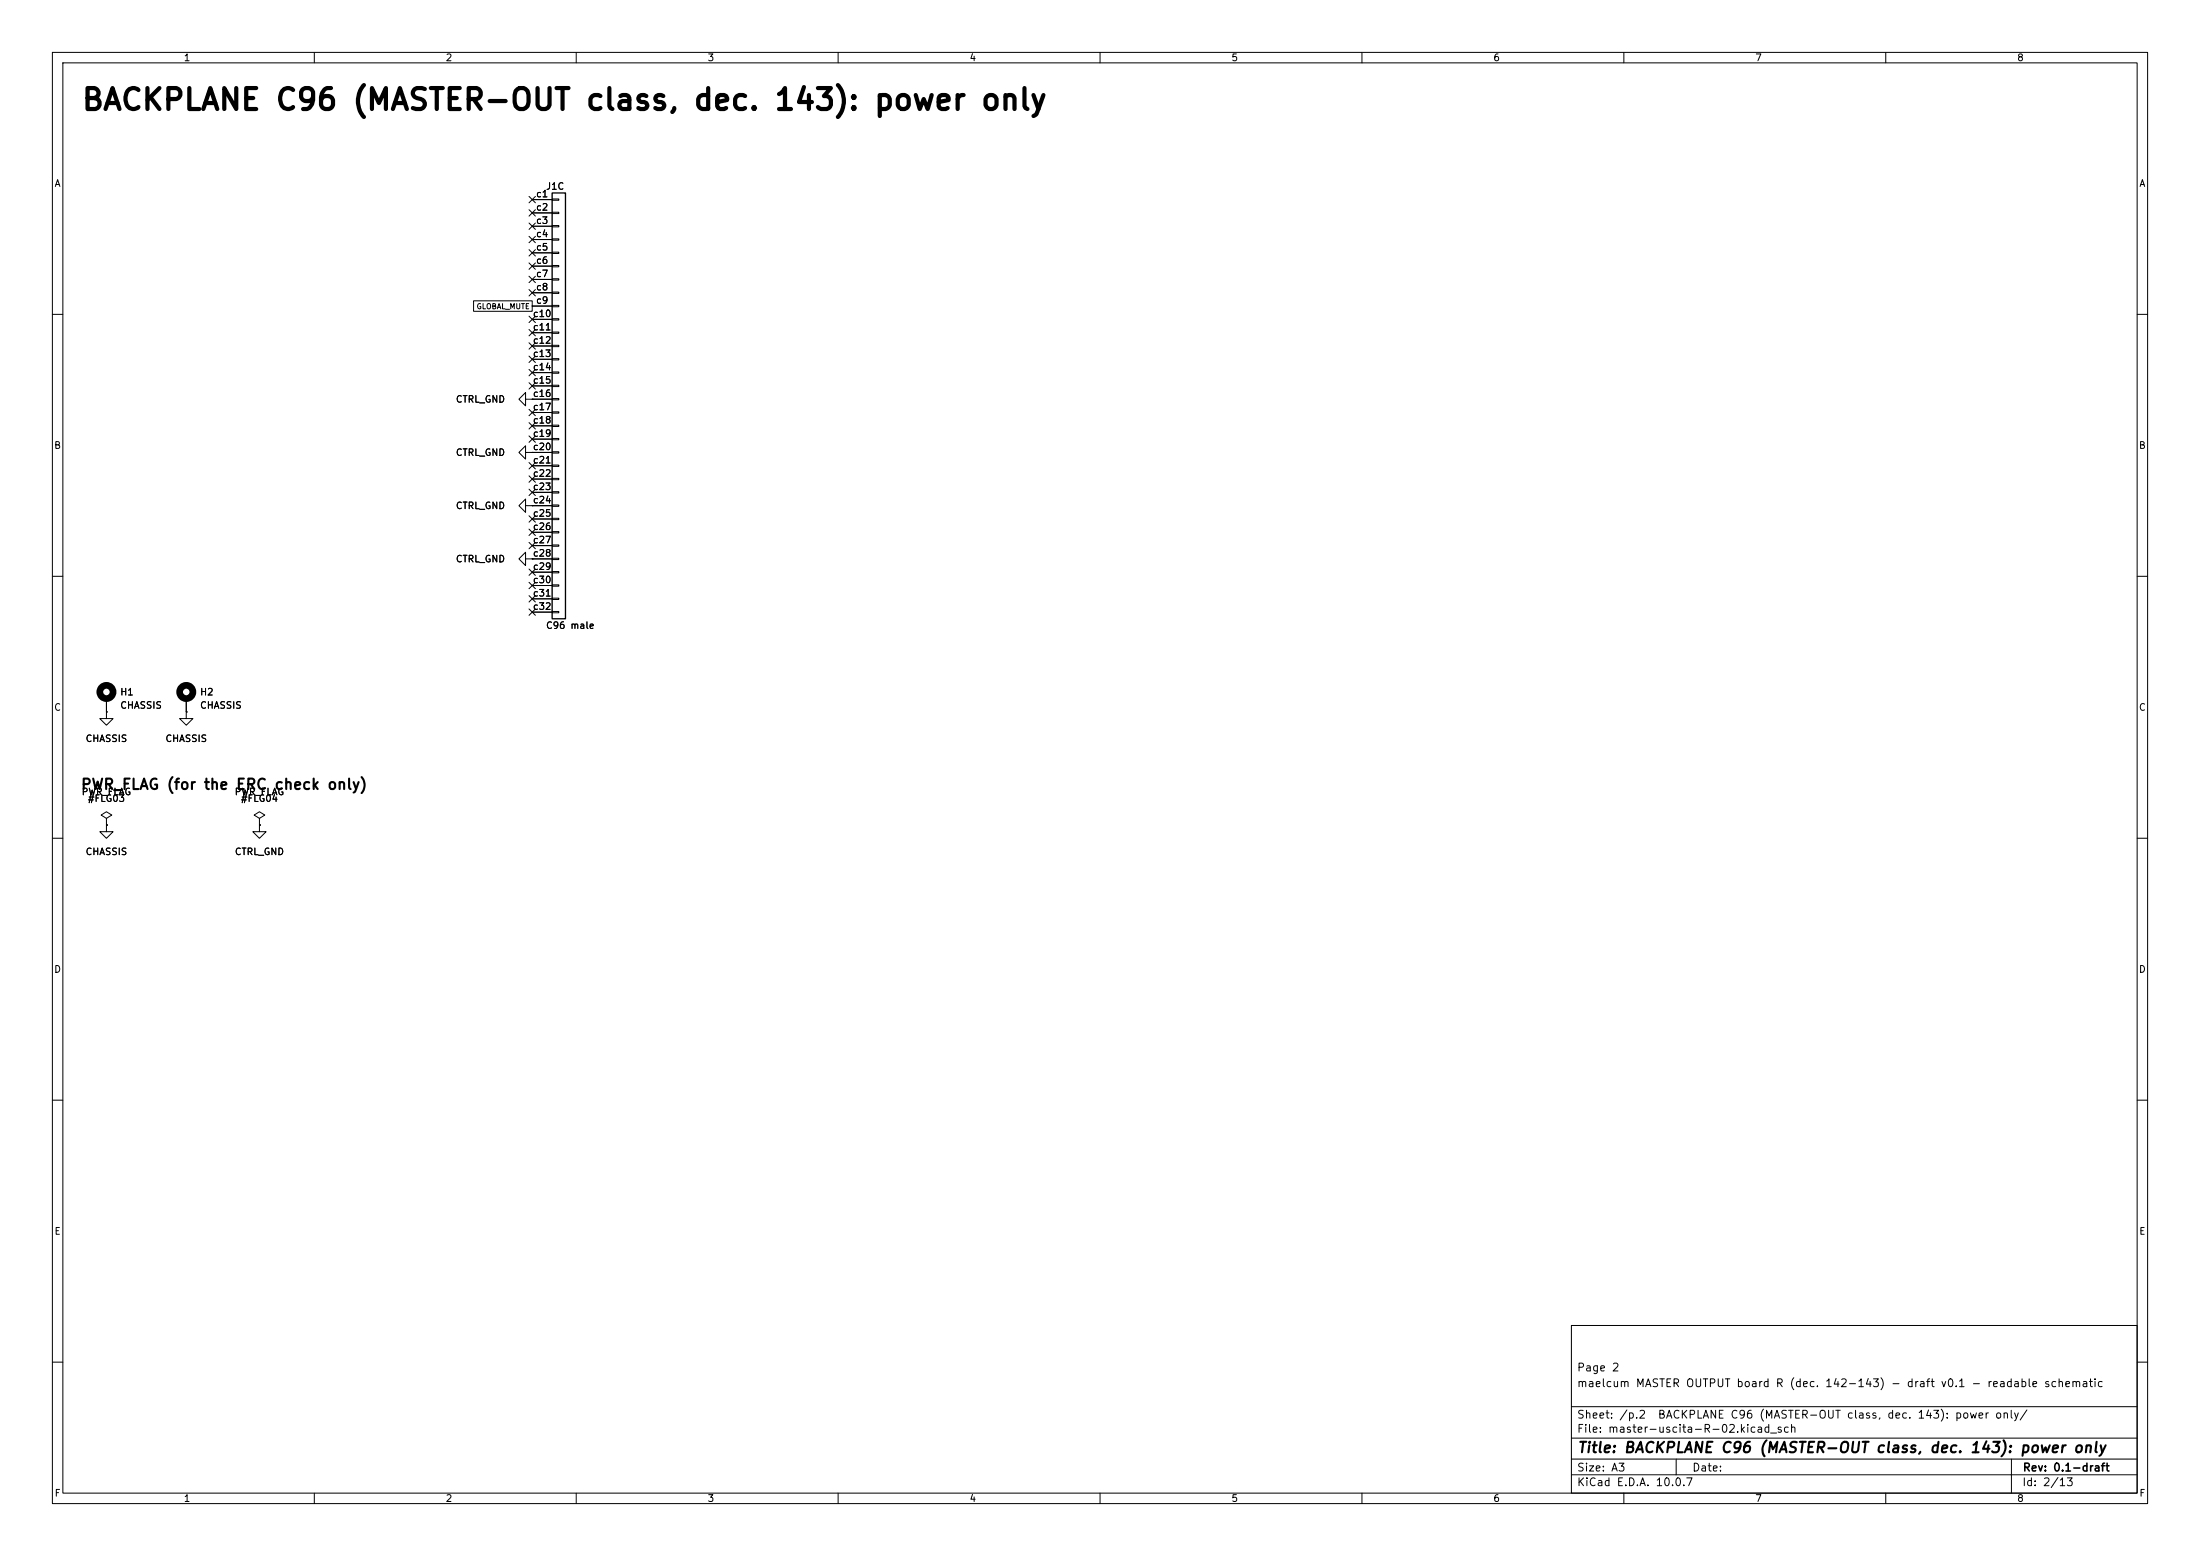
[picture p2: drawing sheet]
<svg xmlns="http://www.w3.org/2000/svg" width="420mm" height="297mm" viewBox="0 0 420 297" stroke-linecap="round" stroke-linejoin="round" font-family="sans-serif">
<g fill="none" stroke="#000" stroke-width=".19">
<path d="M10 10h400v277h-400zM12 12h396v273h-396zM60 10v2M110 10v2M160 10v2M210 10v2M260 10v2M310 10v2M360 10v2M101 37.5l1.2 1.2M101.6 38.1h3.8M102.2 37.5l-1.2 1.2"/>
<path d="M105.4 38h1.3v.2h-1.3zM90.4 57.4h11.2v2h-11.2zM101 55.3l1.2 1.2M101 50.2l1.2 1.2M101 47.7l1.2 1.2M101 45.1l1.2 1.2M101 42.6l1.2 1.2M101 40l1.2 1.2M101 52.7l1.2 1.2M101.6 40.6h3.8M101.6 43.2h3.8M101.6 45.7h3.8"/>
<path d="M101.6 48.3h3.8M101.6 50.8h3.8M101.6 53.3h3.8M101.6 55.9h3.8M101.6 58.4h3.8M102.2 55.3l-1.2 1.2M102.2 50.2l-1.2 1.2M102.2 47.7l-1.2 1.2M102.2 45.1l-1.2 1.2M102.2 42.6l-1.2 1.2M102.2 40l-1.2 1.2M102.2 52.7l-1.2 1.2"/>
<path d="M105.4 40.5h1.3v.3h-1.3zM105.4 43.1h1.3v.2h-1.3zM105.4 45.6h1.3v.2h-1.3zM105.4 48.1h1.3v.3h-1.3zM105.4 50.7h1.3v.2h-1.3zM105.4 53.2h1.3v.3h-1.3zM105.4 55.8h1.3v.2h-1.3zM105.4 58.3h1.3v.2h-1.3zM10 60h2M100.3 76.2v-1.3l-1.2 1.3 1.2 1.3v-1.3h1.3M101 73.1l1.2 1.2M101 60.4l1.2 1.2"/>
<path d="M101 62.9l1.2 1.2M101 65.4l1.2 1.2M101 68l1.2 1.2M101 70.5l1.2 1.2M101 78.1l1.2 1.2M101.6 76.2h.1M101.6 61h3.8M101.6 63.5h3.8M101.6 66h3.8M101.6 68.6h3.8M101.6 71.1h3.8M101.6 73.7h3.8"/>
<path d="M101.6 76.2h3.8M101.6 78.7h3.8M102.2 73.1l-1.2 1.2M102.2 60.4l-1.2 1.2M102.2 62.9l-1.2 1.2M102.2 65.4l-1.2 1.2M102.2 68l-1.2 1.2M102.2 70.5l-1.2 1.2M102.2 78.1l-1.2 1.2M105.4 60.8h1.3v.3h-1.3zM105.4 63.4h1.3v.2h-1.3zM105.4 65.9h1.3v.3h-1.3z"/>
<path d="M105.4 68.5h1.3v.2h-1.3zM105.4 71h1.3v.2h-1.3zM105.4 73.5h1.3v.3h-1.3zM105.4 76.1h1.3v.2h-1.3zM105.4 78.6h1.3v.3h-1.3zM408 60h2M100.3 86.4v-1.3l-1.2 1.3 1.2 1.2v-1.2h1.3M100.3 96.5v-1.2l-1.2 1.2 1.2 1.3v-1.3h1.3M101 88.3l1.2 1.2M101 80.7l1.2 1.2M101 83.2l1.2 1.2M101 90.8l1.2 1.2"/>
<path d="M101 93.4l1.2 1.2M101 98.5l1.2 1.2M101.6 86.4h.1M101.6 96.5h.1M101.6 81.3h3.8M101.6 83.8h3.8M101.6 86.4h3.8M101.6 88.9h3.8M101.6 91.4h3.8M101.6 94h3.8M101.6 96.5h3.8M101.6 99.1h3.8"/>
<path d="M102.2 88.3l-1.2 1.2M102.2 80.7l-1.2 1.2M102.2 83.2l-1.2 1.2M102.2 90.8l-1.2 1.2M102.2 93.4l-1.2 1.2M102.2 98.5l-1.2 1.2M105.4 81.2h1.3v.2h-1.3zM105.4 83.7h1.3v.2h-1.3zM105.4 86.2h1.3v.3h-1.3zM105.4 88.8h1.3v.2h-1.3zM105.4 91.3h1.3v.3h-1.3zM105.4 93.9h1.3v.2h-1.3z"/>
<path d="M105.4 96.4h1.3v.2h-1.3zM105.4 98.9h1.3v.3h-1.3zM10 110h2M100.3 106.7v-1.3l-1.2 1.3 1.2 1.3v-1.3h1.3M101 101l1.2 1.2M101 116.2l1.2 1.2M101 103.5l1.2 1.2M101 111.2l1.2 1.2M101 113.7l1.2 1.2M101 108.6l1.2 1.2M101.6 106.7h.1M101.6 101.6h3.8"/>
<path d="M101.6 104.1h3.8M101.6 106.7h3.8M101.6 109.2h3.8M101.6 111.8h3.8M101.6 114.3h3.8M101.6 116.8h3.8M102.2 101l-1.2 1.2M102.2 116.2l-1.2 1.2M102.2 103.5l-1.2 1.2M102.2 111.2l-1.2 1.2M102.2 113.7l-1.2 1.2M102.2 108.6l-1.2 1.2"/>
<path d="M105.4 101.5h1.3v.2h-1.3zM105.4 104h1.3v.3h-1.3zM105.4 106.6h1.3v.2h-1.3zM105.4 109.1h1.3v.2h-1.3zM105.4 111.6h1.3v.3h-1.3zM105.4 114.2h1.3v.2h-1.3zM105.4 116.7h1.3v.3h-1.3zM408 110h2M20.3 135.9v1.3h1.3l-1.3 1.2-1.3-1.2h1.3M20.3 135.9h.1M20.3 133.4v2.5M35.6 135.9v1.3h1.2l-1.2 1.2-1.3-1.2h1.3"/>
<path d="M35.6 135.9h.1M35.6 133.4v2.5M10 160h2M20.3 157.5v1.3h1.3l-1.3 1.2-1.3-1.2h1.3M20.3 157.5h.1M20.3 156.2l1-.6-1-.7-1 .7 1 .6v1.3M49.5 157.5v1.3h1.3l-1.3 1.2-1.2-1.2h1.2M49.5 157.5h.1M49.5 156.2l1-.6-1-.7-1 .7 1 .6v1.3M408 160h2M10 210h2M408 210h2"/>
<path d="M300 253h108v32h-108zM10 260h2M300 278.5h108M300 274.5h108M300 268.5h108M320 278.5v3M384 278.5v6.5M408 260h2M60 285v2M110 285v2M160 285v2M210 285v2"/>
<path d="M260 285v2M300 281.5h108M310 285v2M360 285v2"/>
</g>
<path d="M105.4 36.8h2.5v81.3h-2.5z" fill="none" stroke="#000" stroke-width=".25"/>
<g fill="none" stroke="#000" stroke-width="1.3">
<circle cx="20.3" cy="132.1" r="1.27"/>
<circle cx="35.6" cy="132.1" r="1.27"/>
</g>
<text font-size="4" x="15.4" y="22">BACKPLANE C96 (MASTER-OUT class, dec. 143): power only</text>
<g font-size="2">
<text x="15.3" y="151.2">PWR_FLAG (for the ERC check only)</text>
<text x="301" y="277.8">Title: BACKPLANE C96 (MASTER-OUT class, dec. 143): power only</text>
</g>
<g font-size="1.5">
<text x="300.9" y="262.1">Page 2</text>
<text x="300.9" y="265.1">maelcum MASTER OUTPUT board R (dec. 142-143) - draft v0.1 - readable schematic</text>
<text x="300.9" y="273.8">File: master-uscita-R-02.kicad_sch</text>
<text x="300.9" y="271.1">Sheet: /p.2</text>
<text x="316.4" y="271.1">BACKPLANE C96 (MASTER-OUT class, dec. 143): power only/</text>
<text x="300.9" y="281.2">Size: A3</text>
<text x="322.9" y="281.2">Date:</text>
<text x="386" y="281.2">Rev: 0.1-draft</text>
<text x="300.9" y="284">KiCad E.D.A. 10.0.7</text>
<text x="385.9" y="284">Id: 2/13</text>
</g>
<g font-size="1.3">
<text x="35" y="12">1</text>
<text x="85" y="12">2</text>
<text x="135" y="12">3</text>
<text x="185" y="12">4</text>
<text x="235" y="12">5</text>
<text x="285" y="12">6</text>
<text x="335" y="12">7</text>
<text x="385" y="12">8</text>
<text x="10.3" y="36">A</text>
<text x="408.3" y="36">A</text>
<text x="102.2" y="38">c1</text>
<text x="102.2" y="40.5">c2</text>
<text x="104.1" y="36.5">J1C</text>
<text x="102.2" y="43">c3</text>
<text x="102.2" y="45.6">c4</text>
<text x="102.2" y="48.1">c5</text>
<text x="102.2" y="50.7">c6</text>
<text x="102.2" y="53.2">c7</text>
<text x="102.2" y="55.7">c8</text>
<text x="102.2" y="58.3">c9</text>
<text x="101.6" y="60.8">c10</text>
<text x="101.6" y="63.4">c11</text>
<text x="101.6" y="65.9">c12</text>
<text x="101.6" y="68.4">c13</text>
<text x="101.6" y="71">c14</text>
<text x="86.9" y="77.2">CTRL_GND</text>
<text x="101.6" y="73.5">c15</text>
<text x="101.6" y="76.1">c16</text>
<text x="101.6" y="78.6">c17</text>
<text x="101.6" y="81.1">c18</text>
<text x="101.6" y="83.7">c19</text>
<text x="10.2" y="86">B</text>
<text x="86.9" y="87.3">CTRL_GND</text>
<text x="101.6" y="86.2">c20</text>
<text x="101.6" y="88.8">c21</text>
<text x="408.2" y="86">B</text>
<text x="101.6" y="91.3">c22</text>
<text x="101.6" y="93.8">c23</text>
<text x="86.9" y="97.5">CTRL_GND</text>
<text x="101.6" y="96.4">c24</text>
<text x="101.6" y="98.9">c25</text>
<text x="101.6" y="101.5">c26</text>
<text x="86.9" y="107.6">CTRL_GND</text>
<text x="101.6" y="104">c27</text>
<text x="101.6" y="106.5">c28</text>
<text x="101.6" y="109.1">c29</text>
<text x="101.6" y="111.6">c30</text>
<text x="101.6" y="114.2">c31</text>
<text x="101.6" y="116.7">c32</text>
<text x="104.1" y="120.3">C96 male</text>
<text x="10.2" y="136">C</text>
<text x="22.8" y="133">H1</text>
<text x="22.8" y="135.6">CHASSIS</text>
<text x="38.1" y="133">H2</text>
<text x="38.1" y="135.6">CHASSIS</text>
<text x="408.2" y="136">C</text>
<text x="16.2" y="141.9">CHASSIS</text>
<text x="31.5" y="141.9">CHASSIS</text>
<text x="15.5" y="152.1">PWR_FLAG</text>
<text x="16.7" y="153.4">#FLG03</text>
<text x="44.7" y="152.1">PWR_FLAG</text>
<text x="45.9" y="153.4">#FLG04</text>
<text x="16.2" y="163.5">CHASSIS</text>
<text x="44.7" y="163.5">CTRL_GND</text>
<text x="10.2" y="186">D</text>
<text x="408.2" y="186">D</text>
<text x="10.3" y="236">E</text>
<text x="408.3" y="236">E</text>
<text x="10.3" y="286">F</text>
<text x="35" y="287">1</text>
<text x="85" y="287">2</text>
<text x="135" y="287">3</text>
<text x="185" y="287">4</text>
<text x="235" y="287">5</text>
<text x="285" y="287">6</text>
<text x="335" y="287">7</text>
<text x="385" y="287">8</text>
<text x="408.3" y="286">F</text>
</g>
<text font-size="1" x="90.9" y="59.2">GLOBAL_MUTE</text>
</svg>
